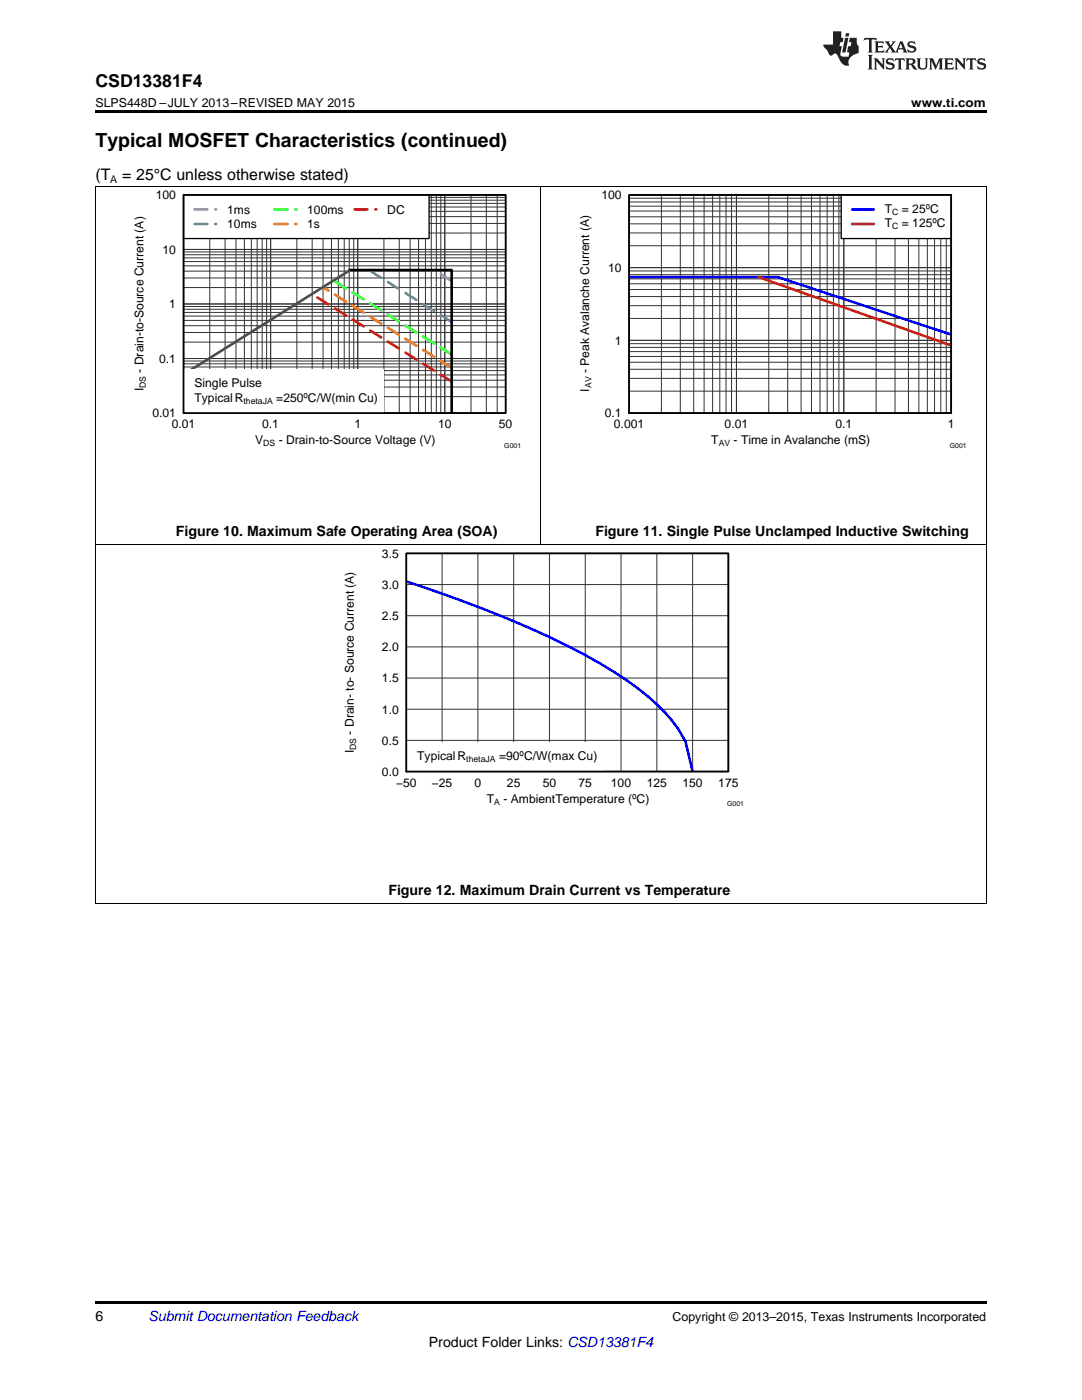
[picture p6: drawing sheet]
<svg xmlns="http://www.w3.org/2000/svg" width="216mm" height="279mm" viewBox="0 0 216 279" stroke-linecap="round" stroke-linejoin="round" font-family="sans-serif">
<path d="M19 259.7h177.8v.5h-177.8z" fill="#000"/>
<path d="M19.1 108.8v71.5M196.8 108.8v71.5M19 180.3h177.8" fill="none" stroke="#000" stroke-width=".2"/>
<path d="M81.1 110.4h64.2v43.6h-64.2z" fill="none" stroke="#000" stroke-width=".26"/>
<g fill="none" stroke="#333" stroke-width=".2">
<path d="M81.1 110.4h64.2v43.6h-64.2zM81.1 116.7h64.2M88.2 110.4v43.6M95.4 110.4v43.6M102.5 110.4v43.6M109.6 110.4v43.6M116.8 110.4v43.6M123.9 110.4v43.6M131.1 110.4v43.6M138.2 110.4v43.6M81.1 135.3h64.2M81.1 129.1h64.2"/>
<path d="M81.1 122.9h64.2M81.1 147.8h64.2M81.1 141.5h64.2"/>
</g>
<path d="M81 116a236.6 236.6 0 0 1 35.8 14.7 58.3 58.3 0 0 1 17.1 12.9l1.4 1.9 1.5 2.5 1.4 6" fill="none" stroke="#00f" stroke-width=".52"/>
<path d="M81.1 148.2h39.2v5.8h-39.2z" fill="#fff"/>
<path d="M81.1 110.4h64.2v43.6h-64.2z" fill="none" stroke="#000" stroke-width=".35"/>
<path d="M19.1 37.3v71.5M107.9 37.3v71.5M196.8 37.3v71.5M19 108.7h177.8" fill="none" stroke="#000" stroke-width=".2"/>
<path d="M36.6 38.9h64.3v43.5h-64.3z" fill="none" stroke="#000" stroke-width=".26"/>
<g fill="none" stroke="#333" stroke-width=".2">
<path d="M36.6 38.9h64.3v43.5h-64.3zM36.6 40h64.3M36.6 39.4h64.3M41.9 38.9v43.5M44.9 38.9v43.5M47.1 38.9v43.5M48.8 38.9v43.5M50.1 38.9v43.5M51.3 38.9v43.5M52.3 38.9v43.5M53.2 38.9v43.5M54 38.9v43.5"/>
<path d="M59.2 38.9v43.5M62.3 38.9v43.5M64.5 38.9v43.5M66.1 38.9v43.5M67.5 38.9v43.5M68.7 38.9v43.5M69.7 38.9v43.5M70.6 38.9v43.5M71.4 38.9v43.5M76.6 38.9v43.5M79.7 38.9v43.5M81.8 38.9v43.5"/>
<path d="M83.5 38.9v43.5M84.9 38.9v43.5M86.1 38.9v43.5M87.1 38.9v43.5M88 38.9v43.5M88.7 38.9v43.5M94 38.9v43.5M97 38.9v43.5M99.2 38.9v43.5M36.6 57.4h64.3M36.6 55.5h64.3M36.6 54.1h64.3"/>
<path d="M36.6 53.1h64.3M36.6 52.2h64.3M36.6 51.5h64.3M36.6 50.8h64.3M36.6 50.3h64.3M36.6 49.8h64.3M36.6 46.5h64.3M36.6 44.6h64.3M36.6 43.2h64.3M36.6 42.2h64.3M36.6 41.3h64.3M36.6 40.6h64.3"/>
<path d="M36.6 79.2h64.3M36.6 77.2h64.3M36.6 75.9h64.3M36.6 74.8h64.3M36.6 74h64.3M36.6 73.2h64.3M36.6 72.6h64.3M36.6 72h64.3M36.6 71.6h64.3M36.6 68.3h64.3M36.6 66.4h64.3M36.6 65h64.3"/>
<path d="M36.6 63.9h64.3M36.6 63.1h64.3M36.6 62.4h64.3M36.6 61.7h64.3M36.6 61.2h64.3M36.6 60.7h64.3"/>
</g>
<path d="M90.1 56.1l-3.4-2.2" fill="none" stroke="#7a67ee" stroke-width=".52" stroke-dasharray="2.6 1.6"/>
<path d="M90.1 64.3l-16.2-10.2" fill="none" stroke="#00bfff" stroke-width=".52" stroke-dasharray="2.6 1.6"/>
<path d="M90.1 70.7l-23.2-14.5" fill="none" stroke="#0f0" stroke-width=".52" stroke-dasharray="2.6 1.6"/>
<path d="M90.1 73.4l-25.6-16.1" fill="none" stroke="#ee7600" stroke-width=".52" stroke-dasharray="2.6 1.6"/>
<path d="M90.1 76.1l-27.8-17.4" fill="none" stroke="#f00" stroke-width=".52" stroke-dasharray="2.6 1.6"/>
<path d="M69.7 53.9h20.4v28.6" fill="none" stroke="#000" stroke-width=".52"/>
<path d="M69.7 54l-33.1 20.7" fill="none" stroke="#4d4d4d" stroke-width=".52"/>
<path d="M36.6 38.9h49v8.7h-49z" fill="#fff"/>
<path d="M36.6 38.9h49v8.7h-49z" fill="none" stroke="#000" stroke-width=".26"/>
<path d="M38.8 41.8h4.4" fill="none" stroke="#7a67ee" stroke-width=".52" stroke-dasharray="2.6 1.6"/>
<path d="M38.8 44.7h4.4" fill="none" stroke="#00bfff" stroke-width=".52" stroke-dasharray="2.6 1.6"/>
<path d="M54.8 41.8h4.3" fill="none" stroke="#0f0" stroke-width=".52" stroke-dasharray="2.6 1.6"/>
<path d="M54.8 44.7h4.3" fill="none" stroke="#ee7600" stroke-width=".52" stroke-dasharray="2.6 1.6"/>
<path d="M70.7 41.8h4.4" fill="none" stroke="#f00" stroke-width=".52" stroke-dasharray="2.6 1.6"/>
<path d="M36.6 73.7h39.9v8.7h-39.9z" fill="#fff"/>
<path d="M36.6 38.9h64.3v43.5h-64.3z" fill="none" stroke="#000" stroke-width=".35"/>
<path d="M125.5 38.9h64.3v43.5h-64.3z" fill="none" stroke="#000" stroke-width=".26"/>
<g fill="none" stroke="#333" stroke-width=".2">
<path d="M125.5 38.9h64.3v43.5h-64.3zM125.5 39.6h64.3M132 38.9v43.5M135.7 38.9v43.5M138.4 38.9v43.5M140.5 38.9v43.5M142.2 38.9v43.5M143.6 38.9v43.5M144.9 38.9v43.5M146 38.9v43.5M146.9 38.9v43.5M153.4 38.9v43.5"/>
<path d="M157.2 38.9v43.5M159.8 38.9v43.5M161.9 38.9v43.5M163.6 38.9v43.5M165.1 38.9v43.5M166.3 38.9v43.5M167.4 38.9v43.5M168.4 38.9v43.5M174.8 38.9v43.5M178.6 38.9v43.5M181.3 38.9v43.5M183.3 38.9v43.5"/>
<path d="M185 38.9v43.5M186.5 38.9v43.5M187.7 38.9v43.5M188.8 38.9v43.5M125.5 59.2h64.3M125.5 57.8h64.3M125.5 56.6h64.3M125.5 55.7h64.3M125.5 54.8h64.3M125.5 54.1h64.3M125.5 53.4h64.3M125.5 49h64.3"/>
<path d="M125.5 46.5h64.3M125.5 44.7h64.3M125.5 43.3h64.3M125.5 42.1h64.3M125.5 41.1h64.3M125.5 40.3h64.3M125.5 78.1h64.3M125.5 75.5h64.3M125.5 73.7h64.3M125.5 72.3h64.3M125.5 71.1h64.3M125.5 70.2h64.3"/>
<path d="M125.5 69.3h64.3M125.5 68.6h64.3M125.5 67.9h64.3M125.5 63.6h64.3M125.5 61h64.3"/>
</g>
<path d="M125.5 55.3h29.6l34.7 11.5" fill="none" stroke="#00f" stroke-width=".52"/>
<path d="M151.3 55.3l38.5 13.6" fill="none" stroke="#f00" stroke-width=".52"/>
<path d="M167.8 38.9h22v8.7h-22z" fill="#fff"/>
<path d="M167.8 38.9h22v8.7h-22z" fill="none" stroke="#000" stroke-width=".26"/>
<path d="M170 41.8h4.4" fill="none" stroke="#00f" stroke-width=".52"/>
<path d="M170 44.7h4.4" fill="none" stroke="#f00" stroke-width=".52"/>
<path d="M125.5 38.9h64.3v43.5h-64.3z" fill="none" stroke="#000" stroke-width=".35"/>
<path d="M19 37.2h177.8" fill="none" stroke="#000" stroke-width=".2"/>
<path d="M19 22h177.8v.5h-177.8z" fill="#000"/>
<g fill="#231f20">
<path d="M172.5 7.6l-.1 .5 .4-.2h.6v.1v2.1l-.2 .4h.9l-.2-.4v-2.1l.1-.1h.5l.5 .2-.2-.5zM174.5 8.3l.2 .3v1.5l-.2 .4h1.8l.2-.6a1.04 1.04 0 0 1-1.3 .2v-.7h.6l.3 .2v-.6l-.3 .2h-.6v-.6l.8-.1 .4 .3-.2-.5zM176.5 8.3l.9 1.1-.9 1.1h.8l-.2-.2 .4-.7 .5 .7-.2 .2h1.5l-.2-.2 .2-.4h.9l.1 .4-.2 .2h1l-.3-.3-.7-1.9h-.5l-.9 2-.8-1 .9-1h-.8l.1 .3-.4 .5-.3-.6 .1-.2zM179.7 8.6l.4 1h-.7zM181.3 8.4a.63 .63 0 0 0-.2 .7 .63 .63 0 0 0 .6 .4l.6 .2 .1 .2a.75 .75 0 0 1-.7 .4 .75 .75 0 0 1-.6-.5l.1 .7 .1-.1a1.11 1.11 0 0 0 1.5-.6 1.13 1.13 0 0 0-1.2-.8l-.1-.4a1.04 1.04 0 0 1 1.2 .2l-.2-.5-.2 .1-.4-.2zM173.2 10.9l.2 .4v2.2l-.2 .4h1l-.3-.4v-2.2l.3-.4zM174.3 11.6l.3 .4v1.5l-.3 .4h.8l-.2-.4v-1.3l1.5 1.7v-1.9l.2-.4h-.7l.2 .4v.9l-1.1-1.3zM177 11.8a.62 .62 0 0 0-.2 .7 .62 .62 0 0 0 .6 .4l.6 .1 .1 .3a.76 .76 0 0 1-.7 .3 .76 .76 0 0 1-.7-.4l.2 .7 .1-.1a1.11 1.11 0 0 0 1.5-.6 1.13 1.13 0 0 0-1.2-.8l-.1-.4a1.04 1.04 0 0 1 1.2 .2l-.2-.6-.2 .1-.5-.1zM178.7 11.6l-.2 .6a.61 .61 0 0 1 .8-.3v1.6l-.2 .4h.9l-.2-.4v-1.6a.63 .63 0 0 1 .7 .3l-.1-.6zM180.6 11.6l.3 .4v1.5l-.3 .4h1l-.2-.2-.1-.8 .6 .2a.76 .76 0 0 0 1.2 .7l-1-1a.58 .58 0 0 0 .6-.5 .58 .58 0 0 0-.5-.6zM181.4 11.9h.1a.45 .45 0 0 1 .5 .1 .45 .45 0 0 1 .1 .5l-.8 .2zM182.9 11.6l.2 .2a2.17 2.17 0 0 0 .3 1.9 .99 .99 0 0 0 1.6-.6v-1.1l.2-.4h-.7l.2 .2a1.92 1.92 0 0 1-.2 1.8 .6 .6 0 0 1-.9-.5v-1.1l.2-.4zM185.4 11.6l.2 .4v1.5l-.2 .4h.7l-.2-.4v-1.4l.8 1.8 .8-1.8v1.4l-.2 .4h.9l-.2-.4v-1.5l.2-.4h-.8l-.6 1.5-.6-1.5zM188.4 11.6l.2 .4v1.5l-.2 .4h1.8l.1-.6a1.04 1.04 0 0 1-1.2 .1v-.6h.5l.4 .2v-.6l-.4 .2h-.5v-.7h.8l.3 .3-.1-.6zM190.5 11.6l.2 .4v1.5l-.2 .4h.7l-.2-.4v-1.3l1.5 1.7v-1.9l.2-.4h-.7l.2 .4v.9l-1.1-1.3zM192.9 11.6l-.1 .6a.61 .61 0 0 1 .7-.3l.1 1.6-.3 .4h1l-.3-.4 .1-1.6a.63 .63 0 0 1 .7 .3l-.1-.6zM195.2 11.8a.62 .62 0 0 0-.2 .7 .62 .62 0 0 0 .6 .4l.6 .1 .1 .3a.76 .76 0 0 1-.7 .3 .76 .76 0 0 1-.6-.4l.1 .7 .1-.1a1.11 1.11 0 0 0 1.6-.6 1.13 1.13 0 0 0-1.3-.8l-.1-.4a1.04 1.04 0 0 1 1.2 .2l-.1-.6-.2 .1-.5-.1z"/>
<path d="M166.2 6.3v2.6h-1.9v.4l.8 .9a.91 .91 0 0 0 1 .8 .56 .56 0 0 1 .5-.3 .56 .56 0 0 1 .5 .3l.4 .8a1.53 1.53 0 0 0 1.9 1.2 1.54 1.54 0 0 1 1-2.1l.9-.3v-1.4a1.52 1.52 0 0 1-.4-1.6h-1.3l-.2 .8h.5l-.2 .8h-.5l-.1 1v.2l.4 .1-.2 .8a1.93 1.93 0 0 1-1.6-.3l.3-1.8h-.5l.2-.8h.4l.2-.8h-.4v-1.3zM168.6 7.6l-.6 2.9h.7l.6-2.9zM168.8 6.6l-.1 .7h.6l.2-.7z"/>
</g>
<text font-size="3.9" x="19" y="29.3">Typical MOSFET Characteristics (continued)</text>
<text font-size="3.5" x="19" y="17.3">CSD13381F4</text>
<g font-size="3.2">
<text x="19" y="36">(T</text>
<text x="24.4" y="36">= 25°C unless otherwise stated)</text>
</g>
<g font-size="2.8">
<text x="35.1" y="107">Figure 10. Maximum Safe Operating Area (SOA)</text>
<text x="118.8" y="107">Figure 11. Single Pulse Unclamped Inductive Switching</text>
<text x="77.5" y="178.6">Figure 12. Maximum Drain Current vs Temperature</text>
<text x="19" y="263.6">6</text>
<text x="85.6" y="268.9">Product Folder Links: CSD13381F4</text>
</g>
<text font-size="2.8" fill="#0000c8" x="29.6" y="263.6">Submit Documentation Feedback</text>
<g font-size="2.5">
<text x="19" y="21.4">SLPS448D –JULY 2013–REVISED MAY 2015</text>
<text x="181.8" y="21.4">www.ti.com</text>
<text x="134.2" y="263.6">Copyright © 2013–2015, Texas Instruments Incorporated</text>
</g>
<g font-size="2.4">
<text x="31.1" y="39.8">100</text>
<text x="120" y="39.8">100</text>
<text x="45.3" y="42.7">1ms</text>
<text x="45.3" y="45.6">10ms</text>
<text x="61.3" y="42.7">100ms</text>
<text x="61.3" y="45.6">1s</text>
<text x="77.3" y="42.7">DC</text>
<text x="176.6" y="42.5">T</text>
<text x="176.6" y="45.4">T</text>
<text x="180" y="42.5">= 25ºC</text>
<text x="180" y="45.4">= 125ºC</text>
<text x="32.4" y="50.6">10</text>
<text x="121.3" y="54.3">10</text>
<text x="33.8" y="61.5">1</text>
<text x="122.7" y="68.8">1</text>
<text x="28.7" y="74.4" transform="rotate(-90 28.7 74.4)">- Drain-to-Source Current (A)</text>
<text x="31.8" y="72.4">0.1</text>
<text x="38.8" y="77.3">Single Pulse</text>
<text x="117.6" y="74.5" transform="rotate(-90 117.6 74.5)">- Peak Avalanche Current (A)</text>
<text x="28.7" y="78.1" transform="rotate(-90 28.7 78.1)">I</text>
<text x="30.4" y="83.3">0.01</text>
<text x="38.8" y="80.2">Typical R</text>
<text x="55.1" y="80.2">=250ºC/W(min Cu)</text>
<text x="117.6" y="78.1" transform="rotate(-90 117.6 78.1)">I</text>
<text x="120.7" y="83.3">0.1</text>
<text x="34.3" y="85.4">0.01</text>
<text x="50.9" y="88.6">V</text>
<text x="52.3" y="85.4">0.1</text>
<text x="55.6" y="88.6">- Drain-to-Source Voltage (V)</text>
<text x="70.7" y="85.4">1</text>
<text x="87.4" y="85.4">10</text>
<text x="99.5" y="85.4">50</text>
<text x="122.5" y="85.4">0.001</text>
<text x="141.9" y="88.7">T</text>
<text x="144.6" y="85.4">0.01</text>
<text x="146.4" y="88.7">- Time in Avalanche (mS)</text>
<text x="166.7" y="85.4">0.1</text>
<text x="189.1" y="85.4">1</text>
<text x="76.2" y="111.3">3.5</text>
<text x="76.2" y="117.5">3.0</text>
<text x="76.2" y="123.7">2.5</text>
<text x="76.2" y="130">2.0</text>
<text x="76.2" y="136.2">1.5</text>
<text x="76.2" y="142.4">1.0</text>
<text x="70.6" y="146.6" transform="rotate(-90 70.6 146.6)">- Drain- to- Source Current (A)</text>
<text x="76.2" y="148.6">0.5</text>
<text x="70.6" y="150.3" transform="rotate(-90 70.6 150.3)">I</text>
<text x="76.2" y="154.8">0.0</text>
<text x="83.3" y="151.7">Typical R</text>
<text x="99.6" y="151.7">=90ºC/W(max Cu)</text>
<text x="79" y="157">−50</text>
<text x="86.2" y="157">−25</text>
<text x="94.7" y="157">0</text>
<text x="97.2" y="160.2">T</text>
<text x="100.5" y="160.2">- AmbientTemperature (ºC)</text>
<text x="101.2" y="157">25</text>
<text x="108.3" y="157">50</text>
<text x="115.4" y="157">75</text>
<text x="121.9" y="157">100</text>
<text x="129" y="157">125</text>
<text x="136.2" y="157">150</text>
<text x="143.3" y="157">175</text>
</g>
<text font-size="2.1" x="22" y="36.6">A</text>
<g font-size="1.7">
<text x="178" y="42.9">C</text>
<text x="178" y="45.8">C</text>
<text x="29.1" y="77.4" transform="rotate(-90 29.1 77.4)">DS</text>
<text x="118" y="77.5" transform="rotate(-90 118 77.5)">AV</text>
<text x="48.6" y="80.6">thetaJA</text>
<text x="52.5" y="89.1">DS</text>
<text x="143.4" y="89.1">AV</text>
<text x="71.1" y="149.7" transform="rotate(-90 71.1 149.7)">DS</text>
<text x="93" y="152.1">thetaJA</text>
<text x="98.6" y="160.6">A</text>
</g>
<g font-size="1.4">
<text x="100.6" y="89.3">G001</text>
<text x="189.5" y="89.3">G001</text>
<text x="145.1" y="160.9">G001</text>
</g>
</svg>
